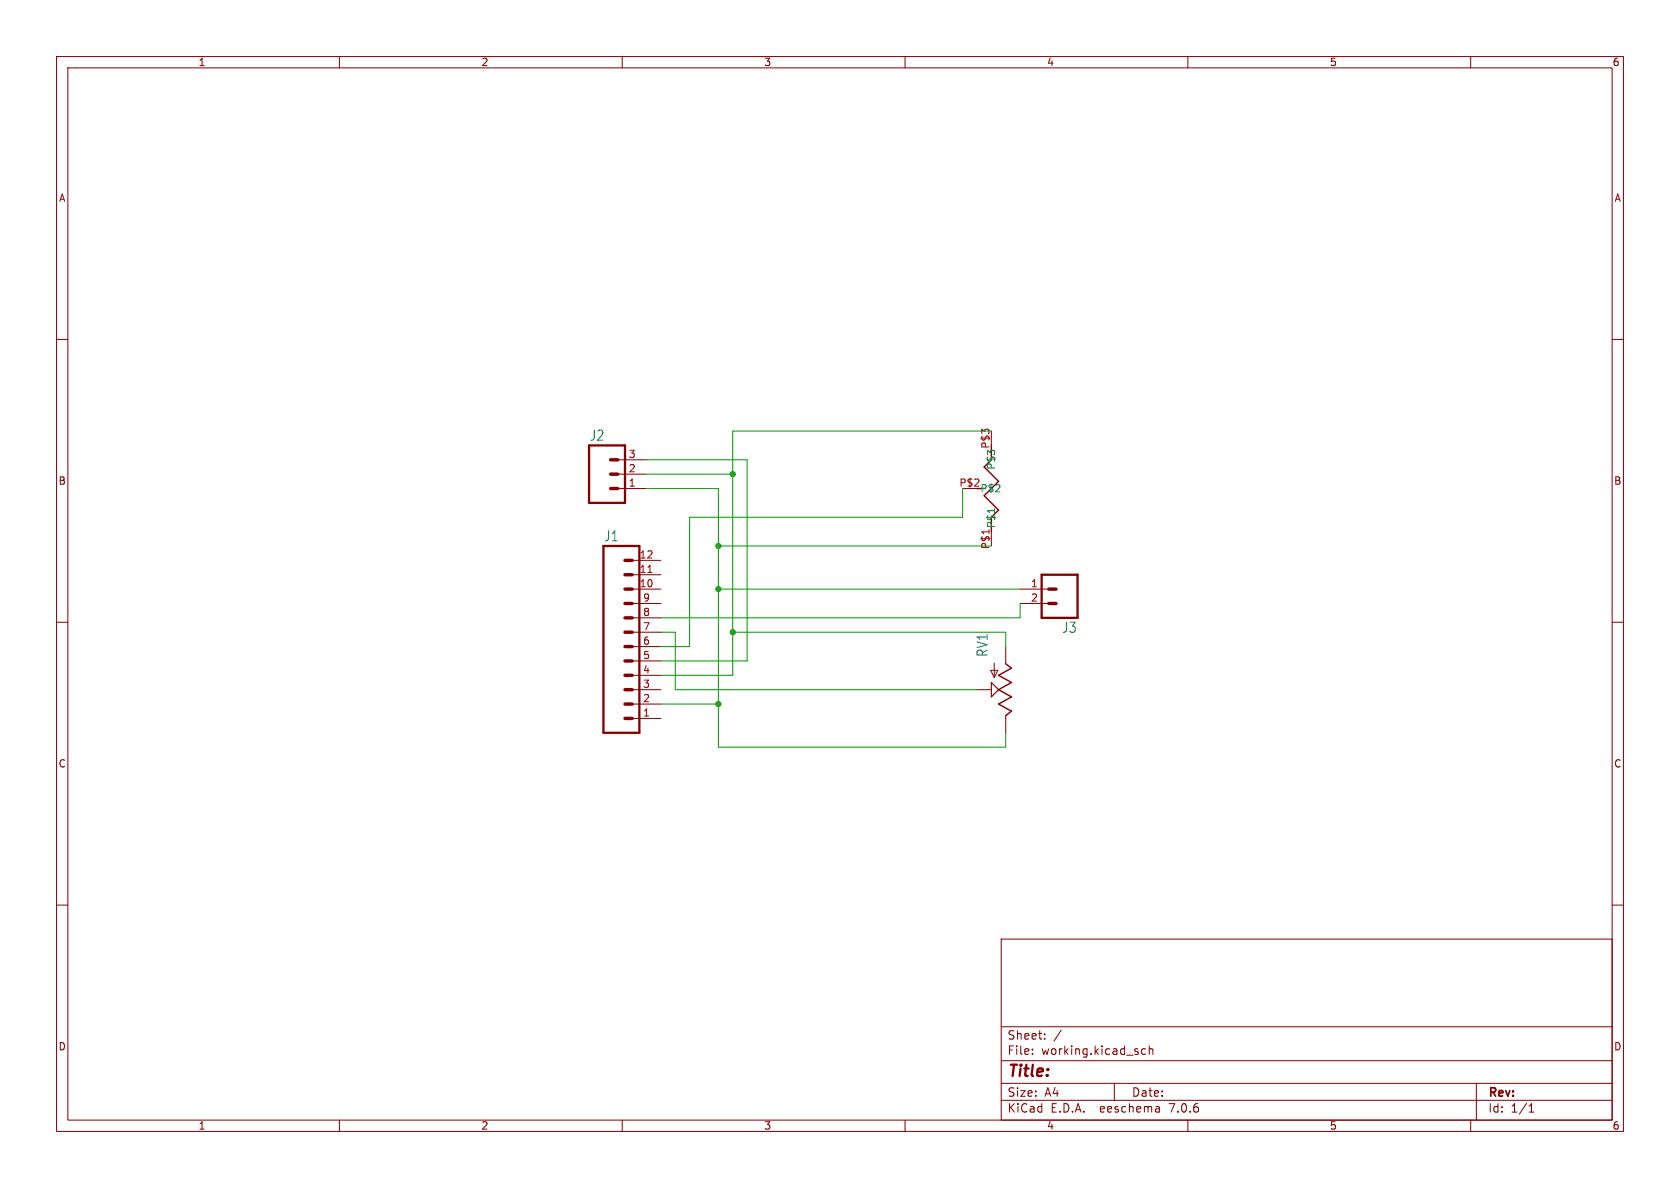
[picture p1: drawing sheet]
(kicad_sch (version 20230121) (generator eeschema)

 (paper "A4")

 (lib_symbols
  (symbol "working-eagle-import:M02PTH3" (in_bom yes) (on_board yes)
   (property "Reference" "J" (at -2.54 5.842 0) (effects (font (size 1.778 1.5113)) (justify left bottom)))
   (property "Value" "" (at -2.54 -5.08 0) (effects (font (size 1.778 1.5113)) (justify left bottom)))
   (property "Footprint" "working:1X02_LONGPADS" (at 0 0 0) (effects (font (size 1.27 1.27)) hide))
   (property "Datasheet" "" (at 0 0 0) (effects (font (size 1.27 1.27)) hide))
   (property "ki_locked" "" (at 0 0 0) (effects (font (size 1.27 1.27))))
   (symbol "M02PTH3_1_0"
    (polyline (pts (xy -2.54 5.08) (xy -2.54 -2.54)) (stroke (width 0.4064) (type solid)) (fill (type none)))
    (polyline (pts (xy -2.54 5.08) (xy 3.81 5.08)) (stroke (width 0.4064) (type solid)) (fill (type none)))
    (polyline (pts (xy 1.27 0) (xy 2.54 0)) (stroke (width 0.6096) (type solid)) (fill (type none)))
    (polyline (pts (xy 1.27 2.54) (xy 2.54 2.54)) (stroke (width 0.6096) (type solid)) (fill (type none)))
    (polyline (pts (xy 3.81 -2.54) (xy -2.54 -2.54)) (stroke (width 0.4064) (type solid)) (fill (type none)))
    (polyline (pts (xy 3.81 -2.54) (xy 3.81 5.08)) (stroke (width 0.4064) (type solid)) (fill (type none)))
    (pin passive line (at 7.62 0 180) (length 5.08) (name "1" (effects (font (size 0 0)))) (number "1" (effects (font (size 1.27 1.27)))))
    (pin passive line (at 7.62 2.54 180) (length 5.08) (name "2" (effects (font (size 0 0)))) (number "2" (effects (font (size 1.27 1.27)))))))
  (symbol "working-eagle-import:M03LONGPADS" (in_bom yes) (on_board yes)
   (property "Reference" "J" (at -2.54 5.842 0) (effects (font (size 1.778 1.5113)) (justify left bottom)))
   (property "Value" "" (at -2.54 -7.62 0) (effects (font (size 1.778 1.5113)) (justify left bottom)))
   (property "Footprint" "working:1X03_LONGPADS" (at 0 0 0) (effects (font (size 1.27 1.27)) hide))
   (property "Datasheet" "" (at 0 0 0) (effects (font (size 1.27 1.27)) hide))
   (property "ki_locked" "" (at 0 0 0) (effects (font (size 1.27 1.27))))
   (symbol "M03LONGPADS_1_0"
    (polyline (pts (xy -2.54 5.08) (xy -2.54 -5.08)) (stroke (width 0.4064) (type solid)) (fill (type none)))
    (polyline (pts (xy -2.54 5.08) (xy 3.81 5.08)) (stroke (width 0.4064) (type solid)) (fill (type none)))
    (polyline (pts (xy 1.27 -2.54) (xy 2.54 -2.54)) (stroke (width 0.6096) (type solid)) (fill (type none)))
    (polyline (pts (xy 1.27 0) (xy 2.54 0)) (stroke (width 0.6096) (type solid)) (fill (type none)))
    (polyline (pts (xy 1.27 2.54) (xy 2.54 2.54)) (stroke (width 0.6096) (type solid)) (fill (type none)))
    (polyline (pts (xy 3.81 -5.08) (xy -2.54 -5.08)) (stroke (width 0.4064) (type solid)) (fill (type none)))
    (polyline (pts (xy 3.81 -5.08) (xy 3.81 5.08)) (stroke (width 0.4064) (type solid)) (fill (type none)))
    (pin passive line (at 7.62 -2.54 180) (length 5.08) (name "1" (effects (font (size 0 0)))) (number "1" (effects (font (size 1.27 1.27)))))
    (pin passive line (at 7.62 0 180) (length 5.08) (name "2" (effects (font (size 0 0)))) (number "2" (effects (font (size 1.27 1.27)))))
    (pin passive line (at 7.62 2.54 180) (length 5.08) (name "3" (effects (font (size 0 0)))) (number "3" (effects (font (size 1.27 1.27)))))))
  (symbol "working-eagle-import:M12LONGPADS" (in_bom yes) (on_board yes)
   (property "Reference" "J" (at 0 16.002 0) (effects (font (size 1.778 1.5113)) (justify left bottom)))
   (property "Value" "" (at 0 -20.32 0) (effects (font (size 1.778 1.5113)) (justify left bottom)))
   (property "Footprint" "working:1X12_LONGPADS" (at 0 0 0) (effects (font (size 1.27 1.27)) hide))
   (property "Datasheet" "" (at 0 0 0) (effects (font (size 1.27 1.27)) hide))
   (property "ki_locked" "" (at 0 0 0) (effects (font (size 1.27 1.27))))
   (symbol "M12LONGPADS_1_0"
    (polyline (pts (xy 0 15.24) (xy 0 -17.78)) (stroke (width 0.4064) (type solid)) (fill (type none)))
    (polyline (pts (xy 0 15.24) (xy 6.35 15.24)) (stroke (width 0.4064) (type solid)) (fill (type none)))
    (polyline (pts (xy 3.81 -15.24) (xy 5.08 -15.24)) (stroke (width 0.6096) (type solid)) (fill (type none)))
    (polyline (pts (xy 3.81 -12.7) (xy 5.08 -12.7)) (stroke (width 0.6096) (type solid)) (fill (type none)))
    (polyline (pts (xy 3.81 -10.16) (xy 5.08 -10.16)) (stroke (width 0.6096) (type solid)) (fill (type none)))
    (polyline (pts (xy 3.81 -7.62) (xy 5.08 -7.62)) (stroke (width 0.6096) (type solid)) (fill (type none)))
    (polyline (pts (xy 3.81 -5.08) (xy 5.08 -5.08)) (stroke (width 0.6096) (type solid)) (fill (type none)))
    (polyline (pts (xy 3.81 -2.54) (xy 5.08 -2.54)) (stroke (width 0.6096) (type solid)) (fill (type none)))
    (polyline (pts (xy 3.81 0) (xy 5.08 0)) (stroke (width 0.6096) (type solid)) (fill (type none)))
    (polyline (pts (xy 3.81 2.54) (xy 5.08 2.54)) (stroke (width 0.6096) (type solid)) (fill (type none)))
    (polyline (pts (xy 3.81 5.08) (xy 5.08 5.08)) (stroke (width 0.6096) (type solid)) (fill (type none)))
    (polyline (pts (xy 3.81 7.62) (xy 5.08 7.62)) (stroke (width 0.6096) (type solid)) (fill (type none)))
    (polyline (pts (xy 3.81 10.16) (xy 5.08 10.16)) (stroke (width 0.6096) (type solid)) (fill (type none)))
    (polyline (pts (xy 3.81 12.7) (xy 5.08 12.7)) (stroke (width 0.6096) (type solid)) (fill (type none)))
    (polyline (pts (xy 6.35 -17.78) (xy 0 -17.78)) (stroke (width 0.4064) (type solid)) (fill (type none)))
    (polyline (pts (xy 6.35 -17.78) (xy 6.35 15.24)) (stroke (width 0.4064) (type solid)) (fill (type none)))
    (pin passive line (at 10.16 -15.24 180) (length 5.08) (name "1" (effects (font (size 0 0)))) (number "1" (effects (font (size 1.27 1.27)))))
    (pin passive line (at 10.16 7.62 180) (length 5.08) (name "10" (effects (font (size 0 0)))) (number "10" (effects (font (size 1.27 1.27)))))
    (pin passive line (at 10.16 10.16 180) (length 5.08) (name "11" (effects (font (size 0 0)))) (number "11" (effects (font (size 1.27 1.27)))))
    (pin passive line (at 10.16 12.7 180) (length 5.08) (name "12" (effects (font (size 0 0)))) (number "12" (effects (font (size 1.27 1.27)))))
    (pin passive line (at 10.16 -12.7 180) (length 5.08) (name "2" (effects (font (size 0 0)))) (number "2" (effects (font (size 1.27 1.27)))))
    (pin passive line (at 10.16 -10.16 180) (length 5.08) (name "3" (effects (font (size 0 0)))) (number "3" (effects (font (size 1.27 1.27)))))
    (pin passive line (at 10.16 -7.62 180) (length 5.08) (name "4" (effects (font (size 0 0)))) (number "4" (effects (font (size 1.27 1.27)))))
    (pin passive line (at 10.16 -5.08 180) (length 5.08) (name "5" (effects (font (size 0 0)))) (number "5" (effects (font (size 1.27 1.27)))))
    (pin passive line (at 10.16 -2.54 180) (length 5.08) (name "6" (effects (font (size 0 0)))) (number "6" (effects (font (size 1.27 1.27)))))
    (pin passive line (at 10.16 0 180) (length 5.08) (name "7" (effects (font (size 0 0)))) (number "7" (effects (font (size 1.27 1.27)))))
    (pin passive line (at 10.16 2.54 180) (length 5.08) (name "8" (effects (font (size 0 0)))) (number "8" (effects (font (size 1.27 1.27)))))
    (pin passive line (at 10.16 5.08 180) (length 5.08) (name "9" (effects (font (size 0 0)))) (number "9" (effects (font (size 1.27 1.27)))))))
  (symbol "working-eagle-import:POTTRIM" (in_bom yes) (on_board yes)
   (property "Reference" "RV" (at 5.08 -10.16 90) (effects (font (size 1.778 1.5113)) (justify left bottom)))
   (property "Value" "" (at -2.54 -10.16 90) (effects (font (size 1.778 1.5113)) (justify left bottom) hide))
   (property "Footprint" "working:TRIM_POT" (at 0 0 0) (effects (font (size 1.27 1.27)) hide))
   (property "Datasheet" "" (at 0 0 0) (effects (font (size 1.27 1.27)) hide))
   (property "ki_locked" "" (at 0 0 0) (effects (font (size 1.27 1.27))))
   (symbol "POTTRIM_1_0"
    (polyline (pts (xy -1.016 -3.81) (xy 1.27 -2.54)) (stroke (width 0.254) (type solid)) (fill (type none)))
    (polyline (pts (xy -1.016 -1.27) (xy 1.27 0)) (stroke (width 0.254) (type solid)) (fill (type none)))
    (polyline (pts (xy -1.016 1.27) (xy 1.27 2.54)) (stroke (width 0.254) (type solid)) (fill (type none)))
    (polyline (pts (xy -1.016 3.81) (xy 0 4.572)) (stroke (width 0.254) (type solid)) (fill (type none)))
    (polyline (pts (xy 0 -5.08) (xy 0 -4.572)) (stroke (width 0.1524) (type solid)) (fill (type none)))
    (polyline (pts (xy 0 -4.572) (xy -1.016 -3.81)) (stroke (width 0.254) (type solid)) (fill (type none)))
    (polyline (pts (xy 0 4.572) (xy 0 5.08)) (stroke (width 0.1524) (type solid)) (fill (type none)))
    (polyline (pts (xy 1.27 -2.54) (xy -1.016 -1.27)) (stroke (width 0.254) (type solid)) (fill (type none)))
    (polyline (pts (xy 1.27 0) (xy -1.016 1.27)) (stroke (width 0.254) (type solid)) (fill (type none)))
    (polyline (pts (xy 1.27 0) (xy 2.54 1.27)) (stroke (width 0.2032) (type solid)) (fill (type none)))
    (polyline (pts (xy 1.27 2.54) (xy -1.016 3.81)) (stroke (width 0.254) (type solid)) (fill (type none)))
    (polyline (pts (xy 1.397 -3.429) (xy 2.032 -2.159)) (stroke (width 0.1524) (type solid)) (fill (type none)))
    (polyline (pts (xy 2.032 -4.699) (xy 2.032 -2.159)) (stroke (width 0.1524) (type solid)) (fill (type none)))
    (polyline (pts (xy 2.032 -2.159) (xy 2.667 -3.429)) (stroke (width 0.1524) (type solid)) (fill (type none)))
    (polyline (pts (xy 2.54 -1.27) (xy 1.27 0)) (stroke (width 0.2032) (type solid)) (fill (type none)))
    (polyline (pts (xy 2.54 1.27) (xy 2.54 -1.27)) (stroke (width 0.2032) (type solid)) (fill (type none)))
    (polyline (pts (xy 2.667 -3.429) (xy 1.397 -3.429)) (stroke (width 0.1524) (type solid)) (fill (type none)))
    (pin passive line (at 5.08 0 180) (length 2.54) (name "S" (effects (font (size 0 0)))) (number "1" (effects (font (size 0 0)))))
    (pin passive line (at 0 7.62 270) (length 2.54) (name "E" (effects (font (size 0 0)))) (number "2" (effects (font (size 0 0)))))
    (pin passive line (at 0 -7.62 90) (length 2.54) (name "A" (effects (font (size 0 0)))) (number "3" (effects (font (size 0 0)))))))
  (symbol "working-eagle-import:THRUHOLEPOT" (in_bom yes) (on_board yes)
   (property "Reference" "" (at 0 0 0) (effects (font (size 1.27 1.27)) hide))
   (property "Value" "" (at 0 0 0) (effects (font (size 1.27 1.27)) hide))
   (property "Footprint" "working:THRUHOLEPOT" (at 0 0 0) (effects (font (size 1.27 1.27)) hide))
   (property "Datasheet" "" (at 0 0 0) (effects (font (size 1.27 1.27)) hide))
   (property "ki_locked" "" (at 0 0 0) (effects (font (size 1.27 1.27))))
   (symbol "THRUHOLEPOT_1_0"
    (polyline (pts (xy -5.08 0) (xy -7.62 0)) (stroke (width 0.254) (type solid)) (fill (type none)))
    (polyline (pts (xy -5.08 0) (xy -3.81 -1.27)) (stroke (width 0.254) (type solid)) (fill (type none)))
    (polyline (pts (xy -3.81 -1.27) (xy -1.27 1.27)) (stroke (width 0.254) (type solid)) (fill (type none)))
    (polyline (pts (xy -1.27 1.27) (xy 1.27 -1.27)) (stroke (width 0.254) (type solid)) (fill (type none)))
    (polyline (pts (xy 0 1.27) (xy 0 2.54)) (stroke (width 0.254) (type solid)) (fill (type none)))
    (polyline (pts (xy 1.27 -1.27) (xy 3.81 1.27)) (stroke (width 0.254) (type solid)) (fill (type none)))
    (polyline (pts (xy 3.81 1.27) (xy 5.08 0)) (stroke (width 0.254) (type solid)) (fill (type none)))
    (polyline (pts (xy 5.08 0) (xy 7.62 0)) (stroke (width 0.254) (type solid)) (fill (type none)))
    (pin bidirectional line (at -10.16 0 0) (length 2.54) (name "P$1" (effects (font (size 1.27 1.27)))) (number "P$1" (effects (font (size 1.27 1.27)))))
    (pin bidirectional line (at 0 5.08 270) (length 2.54) (name "P$2" (effects (font (size 1.27 1.27)))) (number "P$2" (effects (font (size 1.27 1.27)))))
    (pin bidirectional line (at 10.16 0 180) (length 2.54) (name "P$3" (effects (font (size 1.27 1.27)))) (number "P$3" (effects (font (size 1.27 1.27))))))))

 (junction (at 127 96.52) (diameter 0) (color 0 0 0 0))
 (junction (at 129.54 83.82) (diameter 0) (color 0 0 0 0))
 (junction (at 127 104.14) (diameter 0) (color 0 0 0 0))
 (junction (at 129.54 111.76) (diameter 0) (color 0 0 0 0))
 (junction (at 127 124.46) (diameter 0) (color 0 0 0 0))

 (wire (pts (xy 114.3 83.82) (xy 129.54 83.82)) (stroke (width 0.1524) (type solid)))
 (wire (pts (xy 127 124.46) (xy 127 132.08)) (stroke (width 0.1524) (type solid)))
 (wire (pts (xy 127 104.14) (xy 127 124.46)) (stroke (width 0.1524) (type solid)))
 (wire (pts (xy 129.54 83.82) (xy 129.54 111.76)) (stroke (width 0.1524) (type solid)))
 (wire (pts (xy 129.54 76.2) (xy 129.54 83.82)) (stroke (width 0.1524) (type solid)))
 (wire (pts (xy 129.54 111.76) (xy 129.54 119.38)) (stroke (width 0.1524) (type solid)))
 (wire (pts (xy 132.08 81.28) (xy 132.08 116.84)) (stroke (width 0.1524) (type solid)))
 (wire (pts (xy 129.54 119.38) (xy 116.84 119.38)) (stroke (width 0.1524) (type solid)))
 (wire (pts (xy 119.38 111.76) (xy 116.84 111.76)) (stroke (width 0.1524) (type solid)))
 (wire (pts (xy 121.92 114.3) (xy 121.92 91.44)) (stroke (width 0.1524) (type solid)))
 (wire (pts (xy 175.26 96.52) (xy 127 96.52)) (stroke (width 0.1524) (type solid)))
 (wire (pts (xy 127 96.52) (xy 127 104.14)) (stroke (width 0.1524) (type solid)))
 (wire (pts (xy 180.34 106.68) (xy 180.34 109.22)) (stroke (width 0.1524) (type solid)))
 (wire (pts (xy 180.34 104.14) (xy 127 104.14)) (stroke (width 0.1524) (type solid)))
 (wire (pts (xy 132.08 116.84) (xy 116.84 116.84)) (stroke (width 0.1524) (type solid)))
 (wire (pts (xy 175.26 76.2) (xy 129.54 76.2)) (stroke (width 0.1524) (type solid)))
 (wire (pts (xy 116.84 114.3) (xy 121.92 114.3)) (stroke (width 0.1524) (type solid)))
 (wire (pts (xy 114.3 86.36) (xy 127 86.36)) (stroke (width 0.1524) (type solid)))
 (wire (pts (xy 170.18 91.44) (xy 170.18 86.36)) (stroke (width 0.1524) (type solid)))
 (wire (pts (xy 121.92 91.44) (xy 170.18 91.44)) (stroke (width 0.1524) (type solid)))
 (wire (pts (xy 127 132.08) (xy 177.8 132.08)) (stroke (width 0.1524) (type solid)))
 (wire (pts (xy 114.3 81.28) (xy 132.08 81.28)) (stroke (width 0.1524) (type solid)))
 (wire (pts (xy 127 124.46) (xy 116.84 124.46)) (stroke (width 0.1524) (type solid)))
 (wire (pts (xy 119.38 121.92) (xy 119.38 111.76)) (stroke (width 0.1524) (type solid)))
 (wire (pts (xy 127 86.36) (xy 127 96.52)) (stroke (width 0.1524) (type solid)))
 (wire (pts (xy 177.8 114.3) (xy 177.8 111.76)) (stroke (width 0.1524) (type solid)))
 (wire (pts (xy 180.34 109.22) (xy 116.84 109.22)) (stroke (width 0.1524) (type solid)))
 (wire (pts (xy 177.8 129.54) (xy 177.8 132.08)) (stroke (width 0.1524) (type solid)))
 (wire (pts (xy 119.38 121.92) (xy 172.72 121.92)) (stroke (width 0.1524) (type solid)))
 (wire (pts (xy 129.54 111.76) (xy 177.8 111.76)) (stroke (width 0.1524) (type solid)))

 (symbol (lib_id "working-eagle-import:M03LONGPADS") (at 106.68 83.82 0) (unit 1) (in_bom yes) (on_board yes) (dnp no)
  (property "Reference" "J2" (at 104.14 77.978 0) (effects (font (size 1.778 1.5113)) (justify left bottom)))
  (property "Value" "M03LONGPADS" (at 104.14 91.44 0) (effects (font (size 1.778 1.5113)) (justify left bottom) hide))
  (property "Footprint" "working:1X03_LONGPADS" (at 106.68 83.82 0) (effects (font (size 1.27 1.27)) hide))
  (property "Datasheet" "" (at 106.68 83.82 0) (effects (font (size 1.27 1.27)) hide)) (pin "1") (pin "2") (pin "3"))

 (symbol (lib_id "working-eagle-import:THRUHOLEPOT") (at 175.26 86.36 90) (unit 1) (in_bom yes) (on_board yes) (dnp no)
  (property "Reference" "U$1" (at 175.26 86.36 0) (effects (font (size 1.27 1.27)) hide))
  (property "Value" "THRUHOLEPOT" (at 175.26 86.36 0) (effects (font (size 1.27 1.27)) hide))
  (property "Footprint" "working:THRUHOLEPOT" (at 175.26 86.36 0) (effects (font (size 1.27 1.27)) hide))
  (property "Datasheet" "" (at 175.26 86.36 0) (effects (font (size 1.27 1.27)) hide)) (pin "P$1") (pin "P$2") (pin "P$3"))

 (symbol (lib_id "working-eagle-import:M02PTH3") (at 187.96 104.14 180) (unit 1) (in_bom yes) (on_board yes) (dnp no)
  (property "Reference" "J3" (at 190.5 109.982 0) (effects (font (size 1.778 1.5113)) (justify left bottom)))
  (property "Value" "M02PTH3" (at 190.5 99.06 0) (effects (font (size 1.778 1.5113)) (justify left bottom) hide))
  (property "Footprint" "working:1X02_LONGPADS" (at 187.96 104.14 0) (effects (font (size 1.27 1.27)) hide))
  (property "Datasheet" "" (at 187.96 104.14 0) (effects (font (size 1.27 1.27)) hide)) (pin "1") (pin "2"))

 (symbol (lib_id "working-eagle-import:POTTRIM") (at 177.8 121.92 180) (unit 1) (in_bom yes) (on_board yes) (dnp no)
  (property "Reference" "RV1" (at 172.72 111.76 90) (effects (font (size 1.778 1.5113)) (justify left bottom)))
  (property "Value" "POTTRIM" (at 180.34 111.76 90) (effects (font (size 1.778 1.5113)) (justify left bottom) hide))
  (property "Footprint" "working:TRIM_POT" (at 177.8 121.92 0) (effects (font (size 1.27 1.27)) hide))
  (property "Datasheet" "" (at 177.8 121.92 0) (effects (font (size 1.27 1.27)) hide)) (pin "1") (pin "2") (pin "3"))

 (symbol (lib_id "working-eagle-import:M12LONGPADS") (at 106.68 111.76 0) (unit 1) (in_bom yes) (on_board yes) (dnp no)
  (property "Reference" "J1" (at 106.68 95.758 0) (effects (font (size 1.778 1.5113)) (justify left bottom)))
  (property "Value" "M12LONGPADS" (at 106.68 132.08 0) (effects (font (size 1.778 1.5113)) (justify left bottom) hide))
  (property "Footprint" "working:1X12_LONGPADS" (at 106.68 111.76 0) (effects (font (size 1.27 1.27)) hide))
  (property "Datasheet" "" (at 106.68 111.76 0) (effects (font (size 1.27 1.27)) hide)) (pin "1") (pin "10") (pin "11") (pin "12") (pin "2") (pin "3") (pin "4") (pin "5") (pin "6") (pin "7") (pin "8") (pin "9"))

 (sheet_instances (path "" (page "1"))))
